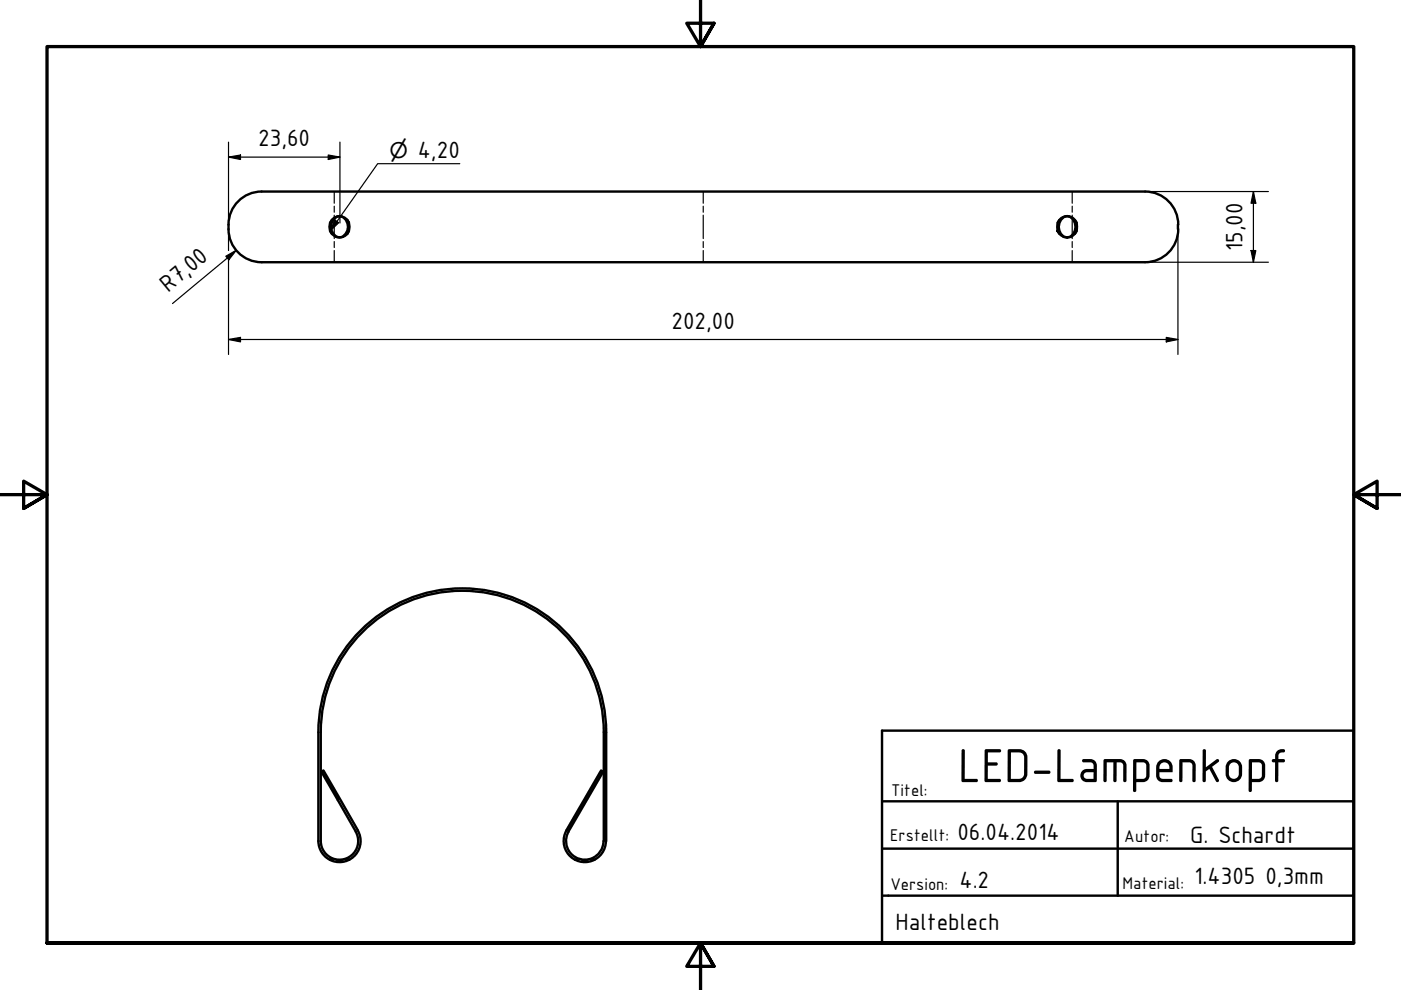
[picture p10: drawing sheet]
<svg xmlns="http://www.w3.org/2000/svg" width="297mm" height="210mm" viewBox="0 0 297 210" stroke-linecap="round" stroke-linejoin="round" font-family="sans-serif">
<!-- layer: Verdeckt (ISO) -->
<g fill="none" stroke="#000" stroke-width=".38">
<path d="M70 49l.4 .7M70.4 46.5l-.4 .7M71.2 46a1.88 1.88 0 0 1 1.6 0M71.2 50.2l.8 .1 .8-.1M73.5 46.5l.5 .7M74 49l-.5 .7M224.2 49l.5 .7M224.7 46.5l-.5 .7M225.4 50.2l.9 .1 .8-.1M225.4 46a1.88 1.88 0 0 1 1.7 0M227.8 46.5l.5 .7M228.3 49l-.5 .7"/>
<path d="M69.9 182.3h.7M70 182.2l-.2 .1M70.4 182l-.2 .1M71.3 182.3h1.4M73.3 182.3h.7M73.7 182l.1 .1M74 182.2l.2 .1M121.9 182.3h.7M122 182.2l-.1 .1M122.4 182l-.2 .1M123.3 182.3h1.4M125.3 182.3h.7"/>
<path d="M125.7 182l.1 .1M126 182.2l.2 .1"/>
</g>
<!-- layer: Biegungsmittellinie (ISO) -->
<g fill="none" stroke="#000" stroke-width=".25">
<path d="M70.9 40.6v2.5M70.9 43.7v1.3M70.9 45.6v5M70.9 51.2v1.3M70.9 53.1v2.5M149.1 40.6v2.5M149.1 43.7v1.3M149.1 45.6v5M149.1 51.2v1.3M149.1 53.1v2.5M227.3 40.6v2.5M227.3 43.7v1.3"/>
<path d="M227.3 45.6v5M227.3 51.2v1.3M227.3 53.1v2.5"/>
</g>
<!-- layer: Sichtbar (ISO) -->
<g fill="none" stroke="#000" stroke-width=".51">
<path d="M48.5 47.6a7.1 7.1 0 0 0 7 8M55.5 40.6a7 7 0 0 0-7 7M55.5 55.6h187.3M55.5 40.6h187.3M70.7 46.6a1.49 1.49 0 0 1 1.3-.8 1.49 1.49 0 0 1 1.3 .8 2.35 2.35 0 0 1-1.3 3.7 2.26 2.26 0 0 1-1.3-3.7zM70.8 46.2a2.23 2.23 0 0 1 3.3 1.6 2.23 2.23 0 0 1-2.7 2.5 2.28 2.28 0 0 1-1.6-1.9 2.28 2.28 0 0 1 1-2.2zM224.6 46.6a2.1 2.1 0 0 1 2.4-.6 2.1 2.1 0 0 1 1.3 2.1 2.1 2.1 0 0 1-2 2.2 2.1 2.1 0 0 1-2.1-2.2v-.9zM224.9 46.6a1.59 1.59 0 0 1 1.8-.7 1.59 1.59 0 0 1 1.2 1.4 2.06 2.06 0 0 1-2 3 2.43 2.43 0 0 1-1-3.7zM242.8 40.6a7 7 0 0 1 7 7M249.7 47.6v1M249.8 48.6a7 7 0 0 1-7 7M67.5 155.3a30.5 30.5 0 0 1 30.5-30.6 30.5 30.5 0 0 1 30.5 30.6"/>
<path d="M67.5 155.3v23M68 155.3a30 30 0 0 1 30-30 30 30 0 0 1 30 30M68 155.3v23M128 155.3v23M128.5 155.3v23M75.4 176.3a4 4 0 0 1-2.4 5.8 4 4 0 0 1-5-3.8M75.9 176.1a4.5 4.5 0 0 1-2.8 6.5 4.5 4.5 0 0 1-5.6-4.3M75.9 176.1l-7.3-12.7-.5 .2 7.3 12.7M120.1 176.1l7.3-12.7 .5 .2-7.4 12.7M120.1 176.1a4.5 4.5 0 0 0 2.7 6.5 4.5 4.5 0 0 0 5.7-4.3M120.5 176.3a4 4 0 0 0 2.5 5.8 4 4 0 0 0 5-3.8"/>
</g>
<!-- layer: Rahmen (ISO) -->
<path d="M148.5 -.1v10l-2.9-5h5.8l-2.9 5 2.9-5M0 104.9h10l-5-2.9v5.8l5-2.9-5 2.9M297 104.9h-10l5-2.9v5.8l-5-2.9 5 2.9M10 199.9v-190h277v190h-277h277M151.4 204.9l-2.9-5 2.9 5h-5.8l2.9-5v10" fill="none" stroke="#000" stroke-width=".7"/>
<!-- layer: Titel (ISO) -->
<path d="M187 154.9h100v45h-100zM187 169.9h100M187 179.9h100M237 169.9v20M187 189.9h100" fill="none" stroke="#000" stroke-width=".51"/>
<g fill="none" stroke="#000" stroke-width=".25">
<path d="M48.5 33.3l2.5-.4v.9zM48.5 33.3h23.6M48.5 30.1v16.7M69.6 32.9l2.5 .4-2.5 .5zM72.1 30.1v17.2M47.9 54.3l2.2-1.2-1.6 2zM48.5 49.4v3.7M48.5 54.9v20.3M50.1 53.1l-13.5 11.3M243.6 55.6h25.3M243.6 40.6h25.3M249.7 48.4v26.8"/>
<path d="M265.2 53.1h1.1l-.6 2.5zM265.7 40.6l.6 2.5h-1.1zM265.7 40.6v15M48.5 72l2.5-.5v1zM48.5 72h201.2M247.3 71.5l2.4 .5-2.4 .5z"/>
</g>
<g fill="#000">
<path d="M48.5 33.3l2.5-.4v.9z" fill-rule="evenodd"/>
<path d="M69.6 32.9l2.5 .4-2.5 .5z" fill-rule="evenodd"/>
<path d="M47.9 54.3l2.2-1.2-1.6 2z" fill-rule="evenodd"/>
<path d="M265.2 53.1h1.1l-.6 2.5z" fill-rule="evenodd"/>
<path d="M265.7 40.6l.6 2.5h-1.1z" fill-rule="evenodd"/>
<path d="M48.5 72l2.5-.5v1z" fill-rule="evenodd"/>
<path d="M247.3 71.5l2.4 .5-2.4 .5z" fill-rule="evenodd"/>
</g>
<!-- layer: Symbol (ISO) -->
<path d="M97.5 34.7h-17.4l-10.1 14.3M71 46.6l.8 .6-1.8 1.8z" fill="none" stroke="#000" stroke-width=".25"/>
<path d="M71 46.6l.8 .6-1.8 1.8z" fill-rule="evenodd" fill="#000"/>
<text font-size="10.9" x="203.1" y="165.8">LED-Lampenkopf</text>
<g font-size="5.4">
<text x="54.7" y="31">23,60</text>
<text x="88.6" y="33.4">4,20</text>
<text x="263.5" y="53.2" transform="rotate(-90 263.5 53.2)">15,00</text>
<text x="35.7" y="62.1" transform="rotate(-40 35.7 62.1)">R7,00</text>
<text x="142.4" y="69.7">202,00</text>
<text x="203" y="178">06.04.2014</text>
<text x="252.3" y="178.8">G. Schardt</text>
<text x="203.5" y="188.2">4.2</text>
<text x="253.2" y="187.5">1.4305</text>
<text x="268.3" y="187.5">0,3mm</text>
<text x="189.9" y="197.1">Halteblech</text>
</g>
<text font-size="4.6" x="82.5" y="33.4">⌀</text>
<g font-size="3.9">
<text x="188.9" y="168.7">Titel:</text>
<text x="188.7" y="178.3">Erstellt:</text>
<text x="238.4" y="178.5">Autor:</text>
<text x="188.8" y="188.6">Version:</text>
<text x="238" y="188.4">Material:</text>
</g>
</svg>
